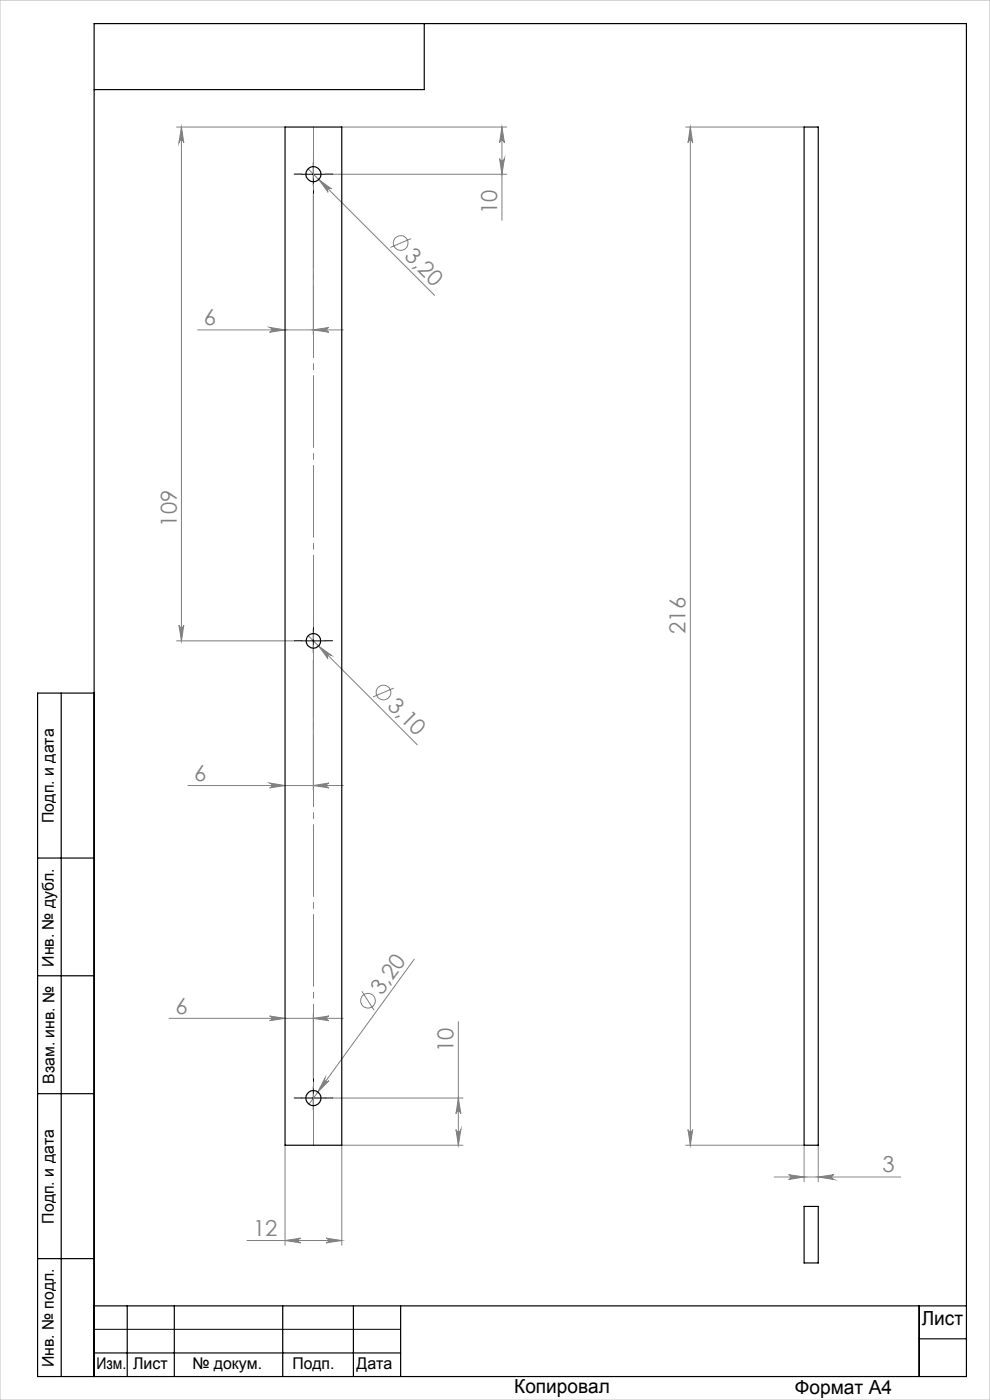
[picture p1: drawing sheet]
<svg xmlns="http://www.w3.org/2000/svg" width="210mm" height="297mm" viewBox="0 0 210 297" stroke-linecap="round" stroke-linejoin="round" font-family="sans-serif">
<g fill="none" stroke="#808080" stroke-width=".21">
<path d="M37.5 26.9h23M38.5 26.9l.5 3.4a.51 .51 0 0 0-.5-.5 .51 .51 0 0 0-.5 .5zM38.5 26.9v109.1M65.3 35.8l26.9 26.8M67.6 38.1l2.7 2a.5 .5 0 0 0-.7 0 .5 .5 0 0 0 0 .7zM70.6 37h36.9M72.5 26.9h35M106 33.7a.51 .51 0 0 0 .5 .4 .51 .51 0 0 0 .5-.4l-.5 3.3zM106.5 26.9l.5 3.4a.51 .51 0 0 0-.5-.5 .51 .51 0 0 0-.5 .5zM106.5 26.9v19.8M145.5 26.9h25.1M146.4 26.9v216.1"/>
<path d="M146.4 26.9l.5 3.4a.49 .49 0 0 0-.5-.5 .49 .49 0 0 0-.5 .5zM66.5 41.1v29.9M87.2 50.6l-4.4 1.9M41.9 70h30.9M57.2 69.5l3.3 .5-3.3 .5a.51 .51 0 0 0 .5-.5 .51 .51 0 0 0-.5-.5zM66.5 70l3.3-.5a.51 .51 0 0 0-.5 .5 .51 .51 0 0 0 .5 .5zM37.5 136h24.9M38 132.6a.51 .51 0 0 0 .5 .5 .51 .51 0 0 0 .5-.5l-.5 3.4zM65.4 134.9l23.1 23.1M67.6 137.1l2.7 1.9a.5 .5 0 0 0-.7 0 .5 .5 0 0 0 0 .7zM66.5 140v27.6M83.5 146l-4.4 1.8"/>
<path d="M39.9 166.6h32.9M57.2 166.1l3.3 .5-3.3 .5a.51 .51 0 0 0 .5-.5 .51 .51 0 0 0-.5-.5zM66.5 166.6l3.3-.5a.51 .51 0 0 0-.5 .5 .51 .51 0 0 0 .5 .5zM35.9 216h36.9M57.2 215.5l3.3 .5-3.3 .5a.49 .49 0 0 0 .4-.5 .49 .49 0 0 0-.4-.5zM66.5 215v13.8M66.5 216l3.3-.5a.49 .49 0 0 0-.5 .5 .49 .49 0 0 0 .5 .5zM76.8 210.3l2.5 4M87.9 203.5l-22.4 30.7M97.2 216.7v26.3M68.9 228.7a.51 .51 0 0 0 .2 .7 .51 .51 0 0 0 .7-.1l-2.4 2.4zM70.6 232.9h27.6"/>
<path d="M96.7 239.6a.51 .51 0 0 0 .5 .5 .51 .51 0 0 0 .6-.5l-.6 3.4zM97.2 232.9l.6 3.4a.51 .51 0 0 0-.6-.5 .51 .51 0 0 0-.5 .5zM145.9 239.6a.49 .49 0 0 0 .5 .5 .49 .49 0 0 0 .5-.5l-.5 3.4zM60.5 243v21.2M98.2 243h-25.7v21.2M145.5 243h25.1v7.7M164.2 249.7h26.9M167.3 249.2l3.3 .5-3.3 .5a.51 .51 0 0 0 .5-.5 .51 .51 0 0 0-.5-.5zM173.6 249.7l3.3-.5a.51 .51 0 0 0-.5 .5 .51 .51 0 0 0 .5 .5zM173.6 243v7.7M52.4 263.2h20.1M60.5 263.2l3.3-.5a.49 .49 0 0 0-.5 .5 .49 .49 0 0 0 .5 .5z"/>
<path d="M69.2 262.7l3.3 .5-3.3 .5a.49 .49 0 0 0 .4-.5 .49 .49 0 0 0-.4-.5z"/>
<circle cx="85" cy="51.5" r="1.56"/>
<circle cx="81.3" cy="146.9" r="1.57"/>
<circle cx="78.1" cy="212.3" r="1.55"/>
</g>
<path d="M64 37h5M66.5 34.5v4.9M64 136h5M66.5 133.5v5M64 232.9h5M66.5 230.5v4.9M20 282h65" fill="none" stroke="#000" stroke-width=".21"/>
<g fill="none" stroke="#000" stroke-width=".25">
<path d="M90 5v14h-70M13 147v145M20 147h-12v145h197v-287h-185v287M8 182h12M8 207h12M8 232h12M8 267h12M20 277h185M27 277v15M37 277v15M60 277v15M75 277v15"/>
<path d="M85 277v15M195 277v15M20 287h65M195 284h10"/>
</g>
<path d="M0 0h210v297h-210z" fill="none" stroke="#c0c0c0" stroke-width=".21"/>
<path d="M64 36.9h-1.6M66.5 34.4v-1.6M66.5 39.4v1.6M69 36.9h1.6M64 135.9h-1.6M66.5 133.4v-1.5M66.5 138.4v1.6M69 135.9h1.5M64 232.9h-1.6M66.5 230.4v-1.6M66.5 235.4v1.6M69 232.9h1.6" fill="none" stroke="#000" stroke-width=".21" stroke-dasharray="15.2 1.3 1.3 1.3"/>
<path d="M66.5 242.9v-216" fill="none" stroke="#808080" stroke-width=".21" stroke-dasharray="15.2 1.3 1.3 1.3" stroke-dashoffset="4.4"/>
<g fill="#808080">
<path d="M68.9 228.7a.51 .51 0 0 0 .2 .7 .51 .51 0 0 0 .7-.1l-2.4 2.4z"/>
<path d="M67.6 137.1l2.7 1.9a.5 .5 0 0 0-.7 0 .5 .5 0 0 0 0 .7z"/>
<path d="M67.6 38.1l2.7 2a.5 .5 0 0 0-.7 0 .5 .5 0 0 0 0 .7z"/>
<path d="M66.5 216l3.3-.5a.49 .49 0 0 0-.5 .5 .49 .49 0 0 0 .5 .5zM57.2 215.5l3.3 .5-3.3 .5a.49 .49 0 0 0 .4-.5 .49 .49 0 0 0-.4-.5zM66.5 70l3.3-.5a.51 .51 0 0 0-.5 .5 .51 .51 0 0 0 .5 .5zM57.2 69.5l3.3 .5-3.3 .5a.51 .51 0 0 0 .5-.5 .51 .51 0 0 0-.5-.5zM66.5 166.6l3.3-.5a.51 .51 0 0 0-.5 .5 .51 .51 0 0 0 .5 .5zM57.2 166.1l3.3 .5-3.3 .5a.51 .51 0 0 0 .5-.5 .51 .51 0 0 0-.5-.5z"/>
<path d="M173.6 249.7l3.3-.5a.51 .51 0 0 0-.5 .5 .51 .51 0 0 0 .5 .5zM167.3 249.2l3.3 .5-3.3 .5a.51 .51 0 0 0 .5-.5 .51 .51 0 0 0-.5-.5z"/>
<path d="M106.5 26.9l.5 3.4a.51 .51 0 0 0-.5-.5 .51 .51 0 0 0-.5 .5zM106 33.7a.51 .51 0 0 0 .5 .4 .51 .51 0 0 0 .5-.4l-.5 3.3zM38.5 26.9l.5 3.4a.51 .51 0 0 0-.5-.5 .51 .51 0 0 0-.5 .5zM38 132.6a.51 .51 0 0 0 .5 .5 .51 .51 0 0 0 .5-.5l-.5 3.4zM97.2 232.9l.6 3.4a.51 .51 0 0 0-.6-.5 .51 .51 0 0 0-.5 .5zM96.7 239.6a.51 .51 0 0 0 .5 .5 .51 .51 0 0 0 .6-.5l-.6 3.4z"/>
<path d="M146.4 26.9l.5 3.4a.49 .49 0 0 0-.5-.5 .49 .49 0 0 0-.5 .5zM145.9 239.6a.49 .49 0 0 0 .5 .5 .49 .49 0 0 0 .5-.5l-.5 3.4z"/>
<path d="M60.5 263.2l3.3-.5a.49 .49 0 0 0-.5 .5 .49 .49 0 0 0 .5 .5zM69.2 262.7l3.3 .5-3.3 .5a.49 .49 0 0 0 .4-.5 .49 .49 0 0 0-.4-.5z"/>
</g>
<g fill="none" stroke="#000" stroke-width=".25">
<path d="M60.5 26.9h12v216.1h-12zM170.6 26.9h3v216.1h-3zM170.6 255.9h3v12h-3z"/>
<circle cx="66.5" cy="36.9" r="1.6"/>
<circle cx="66.5" cy="136" r="1.55"/>
<circle cx="66.5" cy="233" r="1.6"/>
</g>
<g font-size="4.7" fill="#808080">
<text x="105.5" y="45.4" transform="rotate(-90 105.5 45.4)">10</text>
<text x="85.6" y="54.6" transform="rotate(45 85.6 54.6)">3,20</text>
<text x="43.2" y="69">6</text>
<text x="37.5" y="111.7" transform="rotate(-90 37.5 111.7)">109</text>
<text x="145.4" y="134.5" transform="rotate(-90 145.4 134.5)">216</text>
<text x="82" y="149.9" transform="rotate(45 82 149.9)">3,10</text>
<text x="41.2" y="165.6">6</text>
<text x="37.2" y="215">6</text>
<text x="81" y="211.2" transform="rotate(-54 81 211.2)">3,20</text>
<text x="96.2" y="223.2" transform="rotate(-90 96.2 223.2)">10</text>
<text x="187.2" y="248.7">3</text>
<text x="53.7" y="262.1">12</text>
</g>
<g font-size="4.1">
<text x="195.5" y="281.2">Лист</text>
<text x="109.1" y="295.6">Копировал</text>
<text x="168.6" y="295.7">Формат А4</text>
</g>
<g font-size="3.4">
<text x="11.4" y="174.6" transform="rotate(-90 11.4 174.6)">Подп. и дата</text>
<text x="11.4" y="205.1" transform="rotate(-90 11.4 205.1)">Инв. № дубл.</text>
<text x="11.6" y="229.9" transform="rotate(-90 11.6 229.9)">Взам. инв. №</text>
<text x="11.4" y="259.6" transform="rotate(-90 11.4 259.6)">Подп. и дата</text>
<text x="11.4" y="290" transform="rotate(-90 11.4 290)">Инв. № подл.</text>
<text x="20.4" y="290.4">Изм.</text>
<text x="28.2" y="290.4">Лист</text>
<text x="40.8" y="290.4">№ докум.</text>
<text x="62" y="290.4">Подп.</text>
<text x="75.6" y="290.4">Дата</text>
</g>
</svg>
